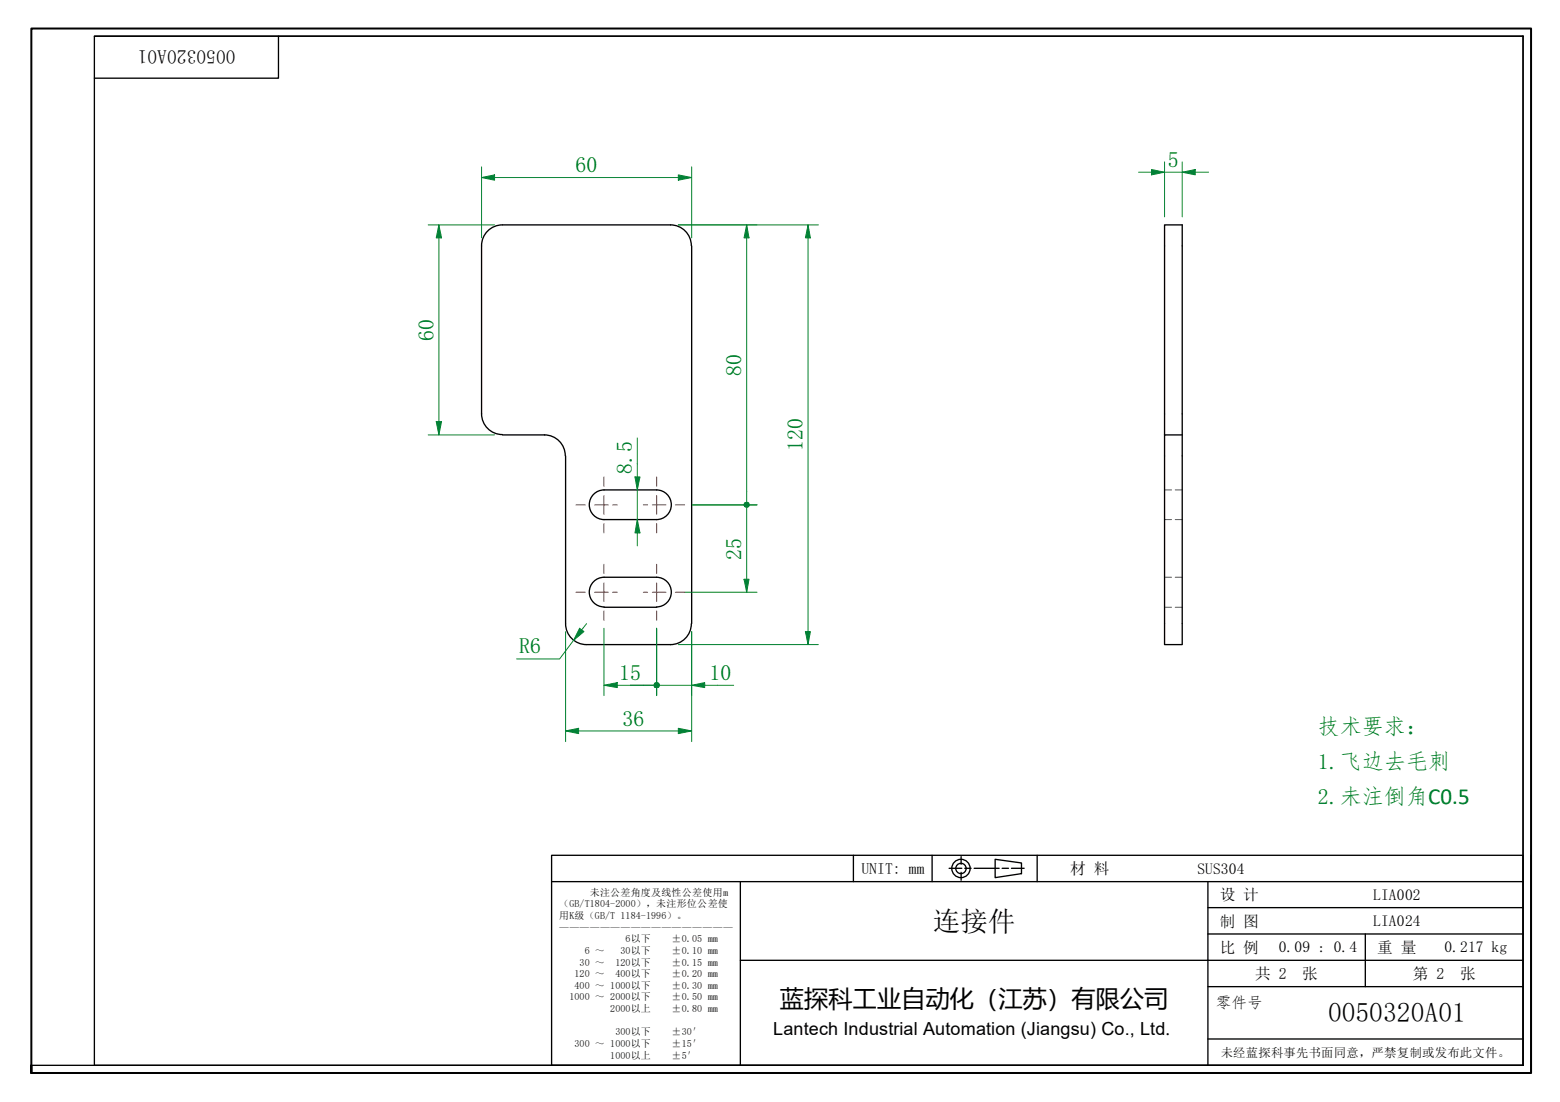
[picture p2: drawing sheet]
<svg xmlns="http://www.w3.org/2000/svg" width="297mm" height="210mm" viewBox="0 0 297 210" stroke-linecap="round" stroke-linejoin="round" font-family="sans-serif">
<g fill="none" stroke="#000" stroke-width=".25">
<path d="M91.7 46.8v32a4 4 0 0 0 4 4M127.7 42.8a4 4 0 0 1 3.9 4M127.7 42.8h-32a4 4 0 0 0-4 4M131.7 46.8v72M95.7 82.8h8a4 4 0 0 1 3.9 4M107.7 86.8v32M125 93.3a2.83 2.83 0 0 1 2.8 2.8 2.83 2.83 0 0 1-2.8 2.9M125 93.3h-10a2.83 2.83 0 0 0-2.8 2.8 2.83 2.83 0 0 0 2.8 2.9h10M221.7 82.8v-40h3.4v80h-3.4v-40h3.4M107.7 118.8a4 4 0 0 0 4 4h16M115 115.7h10M125 110a2.83 2.83 0 0 1 2.8 2.8 2.83 2.83 0 0 1-2.8 2.8"/>
<path d="M125 110h-10a2.83 2.83 0 0 0-2.8 2.8 2.83 2.83 0 0 0 2.8 2.8M131.6 118.8a4 4 0 0 1-3.9 4"/>
</g>
<path d="M221.7 93.3h1.4M221.7 99h1.4M223.8 93.3h1.3M223.8 99h1.3M221.7 115.7h1.4M221.7 110h1.4M223.8 115.7h1.3M223.8 110h1.3" fill="none" stroke="#00f" stroke-width=".19"/>
<path d="M6 204.4v-1.5v1.5M6 202.9v-197.5h285.5v199h-285.5" fill="none" stroke="#000" stroke-width=".38"/>
<path d="M18 6.9h272v196h-272zM18 6.9h272M53 6.9v8h-35M290 6.9v196h-284" fill="none" stroke="#000" stroke-width=".25"/>
<g fill="none" stroke="#000" stroke-width=".25">
<path d="M105 162.9h185v40h-185zM105 167.9h185M141 167.9v35M162.5 162.9v5M177.5 162.9v5M180.7 165.4h2.4M183 163.2v1.4M183 166.2v1.5M183.7 165.4h1.2M185.5 165.4h4.7M189.5 163.7l5 .7v2l-5 .8zM190.8 165.4h1.2"/>
<path d="M192.6 165.4h2.4M197.5 162.9v5M230 167.9v35M230 177.9h60M230 172.9h60M260 177.9v10M291.5 162.9v41.5h-186.5M141 182.9h149M230 197.9h60M230 187.9h60"/>
<circle cx="183" cy="165.4" r="1.75"/>
<circle cx="183" cy="165.4" r=".98"/>
</g>
<g fill="none" stroke="#f00" stroke-width=".19">
<path d="M109.7 96.2h1.7M113.2 96.2h2.6M115 90.8v1.8M115 94.4v3.6M115 99.7v1.8M116.6 96.2h.9M122.5 96.2h.8M124.2 96.2h2.6M125 90.8v1.8M125 94.4v3.6M125 99.7v1.8M128.6 96.2h1.8"/>
<path d="M109.7 112.8h1.7M113.2 112.8h2.6M115 107.5v1.8M115 111v3.6M115 116.4v1.7M116.6 112.8h.9M122.5 112.8h.8M124.2 112.8h2.6M125 107.5v1.8M125 111v3.6M125 116.4v1.7M128.6 112.8h1.8"/>
</g>
<path d="M91.7 33.8h2.5" fill="none" stroke="#00803f" stroke-width=".19"/>
<path d="M91.7 33.8l2.5-.5v1z" fill="#00803f"/>
<path d="M91.7 33.8l2.5-.5v1zM129.2 33.8h2.5" fill="none" stroke="#00803f" stroke-width=".19"/>
<path d="M129.2 33.3l2.5 .5-2.5 .5z" fill="#00803f"/>
<path d="M91.7 31.8v13.5M94.2 33.8h35M129.2 33.3l2.5 .5-2.5 .5zM131.7 31.8v13.5M153.9 42.8v2.5" fill="none" stroke="#00803f" stroke-width=".19"/>
<path d="M153.9 42.8l.4 2.5h-.9z" fill="#00803f"/>
<path d="M153.9 42.8l.4 2.5h-.9zM153.9 120.3v2.5" fill="none" stroke="#00803f" stroke-width=".19"/>
<path d="M153.4 120.3h.9l-.4 2.5z" fill="#00803f"/>
<path d="M129.2 42.8h26.6M153.9 45.3v75M142.2 110.3v2.5M129.2 122.8h26.6M153.4 120.3h.9l-.4 2.5z" fill="none" stroke="#00803f" stroke-width=".19"/>
<path d="M141.7 110.3h.9l-.4 2.5z" fill="#00803f"/>
<path d="M142.2 96.7v2M141.7 110.3h.9l-.4 2.5z" fill="none" stroke="#00803f" stroke-width=".19"/>
<circle cx="142.2" cy="96.2" r=".61" fill="#00803f"/>
<path d="M131.8 96.2h12.3M142.2 93.6v1.9M142.2 98.7v11.6M130.4 112.8h13.7" fill="none" stroke="#00803f" stroke-width=".19"/>
<path d="M141.7 95.7l.5-.2 .4 .2 .1 .5-.1 .4-.4 .1-.5-.1-.2-.4z" fill-rule="evenodd" fill="#00803f"/>
<path d="M142.2 42.8v2.5" fill="none" stroke="#00803f" stroke-width=".19"/>
<path d="M142.2 42.8l.4 2.5h-.9z" fill="#00803f"/>
<path d="M129.2 42.8h14.9M142.2 42.8l.4 2.5h-.9zM142.2 45.3v48.3M131.8 96.2h12.3M115 130.5h2.5" fill="none" stroke="#00803f" stroke-width=".19"/>
<path d="M115 130.5l2.5-.5v1z" fill="#00803f"/>
<path d="M115 130.5l2.5-.5v1zM122.5 130.5h1.9" fill="none" stroke="#00803f" stroke-width=".19"/>
<circle cx="125" cy="130.5" r=".63" fill="#00803f"/>
<path d="M115 119.7v12.8M125 119.7v12.8M117.5 130.5h6.9" fill="none" stroke="#00803f" stroke-width=".19"/>
<circle cx="125" cy="130.5" r=".63" fill="#00803f"/>
<path d="M131.7 130.5h2.5" fill="none" stroke="#00803f" stroke-width=".19"/>
<path d="M131.7 130.5l2.5-.5v1z" fill="#00803f"/>
<path d="M110.7 120l-1.5 2M125 119.7v12.8M120 130.5h2.5M125 130.5h6.7M131.7 130.5l2.5-.5v1zM131.7 120.3v12.2M134.2 130.5h5.5" fill="none" stroke="#00803f" stroke-width=".19"/>
<path d="M110.4 119.7l.8 .6-2 1.7z" fill="#00803f"/>
<path d="M110.4 119.7l.8 .6-2 1.7zM111.7 118.8l-1 1.2M107.7 139.2h2.5M109.2 122l-2.6 3.5h-8.2" fill="none" stroke="#00803f" stroke-width=".19"/>
<path d="M107.7 139.2l2.5-.5v1z" fill="#00803f"/>
<path d="M107.7 139.2l2.5-.5v1zM129.2 139.2h2.5" fill="none" stroke="#00803f" stroke-width=".19"/>
<path d="M129.2 138.7l2.5 .5-2.5 .5z" fill="#00803f"/>
<path d="M83.6 42.8v2.5M107.7 120.3v21M110.2 139.2h19M129.2 138.7l2.5 .5-2.5 .5zM131.7 120.3v21" fill="none" stroke="#00803f" stroke-width=".19"/>
<path d="M83.6 42.8l.5 2.5h-1z" fill="#00803f"/>
<path d="M83.6 42.8l.5 2.5h-1zM83.6 80.3v2.5" fill="none" stroke="#00803f" stroke-width=".19"/>
<path d="M83.1 80.3h1l-.5 2.5z" fill="#00803f"/>
<path d="M81.5 42.8h12.7M83.6 45.3v35M81.5 82.8h12.7M83.1 80.3h1l-.5 2.5zM121.3 90.8v2.5" fill="none" stroke="#00803f" stroke-width=".19"/>
<path d="M120.9 90.8h1l-.6 2.5z" fill="#00803f"/>
<path d="M120.9 90.8h1l-.6 2.5zM121.3 99v2.5" fill="none" stroke="#00803f" stroke-width=".19"/>
<path d="M121.3 99l.6 2.5h-1z" fill="#00803f"/>
<path d="M225.1 32.8h2.5M121.3 99l.6 2.5h-1zM121.3 83.4v7.4M121.3 93.3v5.7M121.3 101.5v2.5" fill="none" stroke="#00803f" stroke-width=".19"/>
<path d="M225.1 32.8l2.5-.5v1z" fill="#00803f"/>
<path d="M219.3 32.8h2.4M225.1 32.8l2.5-.5v1z" fill="none" stroke="#00803f" stroke-width=".19"/>
<path d="M219.3 32.3l2.4 .5-2.4 .5z" fill="#00803f"/>
<path d="M216.8 32.8h2.5M219.3 32.3l2.4 .5-2.4 .5zM221.7 32.8h3.4M221.7 30.8v10.5M225.1 30.8v10.5M227.6 32.8h2.5" fill="none" stroke="#00803f" stroke-width=".19"/>
<g font-size="5.2">
<text x="177.6" y="177.3">连接件</text>
<text x="252.9" y="194.7">0050320A01</text>
</g>
<text font-size="4.6" x="148.5" y="191.9">蓝探科工业自动化（江苏）有限公司</text>
<g font-size="4.2" fill="#008000">
<text x="109.6" y="32.7">60</text>
<text x="222.4" y="31.8">5</text>
<text x="82.5" y="64.9" transform="rotate(-90 82.5 64.9)">60</text>
<text x="141.1" y="71.5" transform="rotate(-90 141.1 71.5)">80</text>
<text x="152.8" y="86" transform="rotate(-90 152.8 86)">120</text>
<text x="120.3" y="90.2" transform="rotate(-90 120.3 90.2)">8.5</text>
<text x="141.1" y="106.6" transform="rotate(-90 141.1 106.6)">25</text>
<text x="98.9" y="124.4">R6</text>
<text x="117.9" y="129.4">15</text>
<text x="135.1" y="129.4">10</text>
<text x="118.6" y="138.2">36</text>
<text x="251" y="139.7">技术要求：</text>
<text x="251" y="146.5">1.飞边去毛刺</text>
<text x="251" y="153.2">2.未注倒角C0.5</text>
</g>
<text font-size="3.7" x="44.8" y="9.6" transform="rotate(180 44.8 9.6)">0050320A01</text>
<text font-size="3.4" x="147.2" y="197.1">Lantech Industrial Automation (Jiangsu) Co., Ltd.</text>
<g font-size="3">
<text x="164" y="166.4">UNIT: mm</text>
<text x="203.8" y="166.5">材 料</text>
<text x="228" y="166.4">SUS304</text>
<text x="232.3" y="171.5">设 计</text>
<text x="261.5" y="171.4">LIA002</text>
<text x="232.3" y="176.5">制 图</text>
<text x="261.5" y="176.4">LIA024</text>
<text x="232.3" y="181.5">比 例</text>
<text x="243.5" y="181.4">0.09 : 0.4</text>
<text x="262.3" y="181.5">重 量</text>
<text x="275" y="181.3">0.217 kg</text>
<text x="231.5" y="191.9">零件号</text>
<text x="239" y="186.5">共 2</text>
<text x="248" y="186.5">张</text>
<text x="269" y="186.5">第 2</text>
<text x="278" y="186.5">张</text>
</g>
<text font-size="2.3" x="232.5" y="201.3">未经蓝探科事先书面同意，严禁复制或发布此文件。</text>
<g font-size="1.9">
<text x="106.5" y="172.8">（GB/T1804-2000），未注形位公差使</text>
<text x="112.3" y="170.6">未注公差角度及线性公差使用m</text>
<text x="106.5" y="175">用K级（GB/T 1184-1996）。</text>
<text x="106.5" y="177.3">—————————————————</text>
<text x="119.1" y="179.5">6以下</text>
<text x="127.9" y="179.5">±0.05 mm</text>
<text x="110.4" y="183.9">30 ～</text>
<text x="111.4" y="181.7">6 ～</text>
<text x="117.2" y="183.9">120以下</text>
<text x="118.2" y="181.7">30以下</text>
<text x="127.9" y="181.7">±0.10 mm</text>
<text x="127.9" y="183.9">±0.15 mm</text>
<text x="108.5" y="190.5">1000 ～ 2000以下</text>
<text x="109.4" y="186.1">120 ～</text>
<text x="109.4" y="188.3">400 ～ 1000以下</text>
<text x="117.2" y="186.1">400以下</text>
<text x="127.9" y="186.1">±0.20 mm</text>
<text x="127.9" y="188.3">±0.30 mm</text>
<text x="127.9" y="190.5">±0.50 mm</text>
<text x="116.2" y="192.8">2000以上</text>
<text x="117.2" y="197.2">300以下</text>
<text x="127.9" y="192.8">±0.80 mm</text>
<text x="127.9" y="197.2">±30′</text>
<text x="109.4" y="199.4">300 ～ 1000以下</text>
<text x="116.2" y="201.6">1000以上</text>
<text x="127.9" y="199.4">±15′</text>
<text x="127.9" y="201.6">±5′</text>
</g>
</svg>
